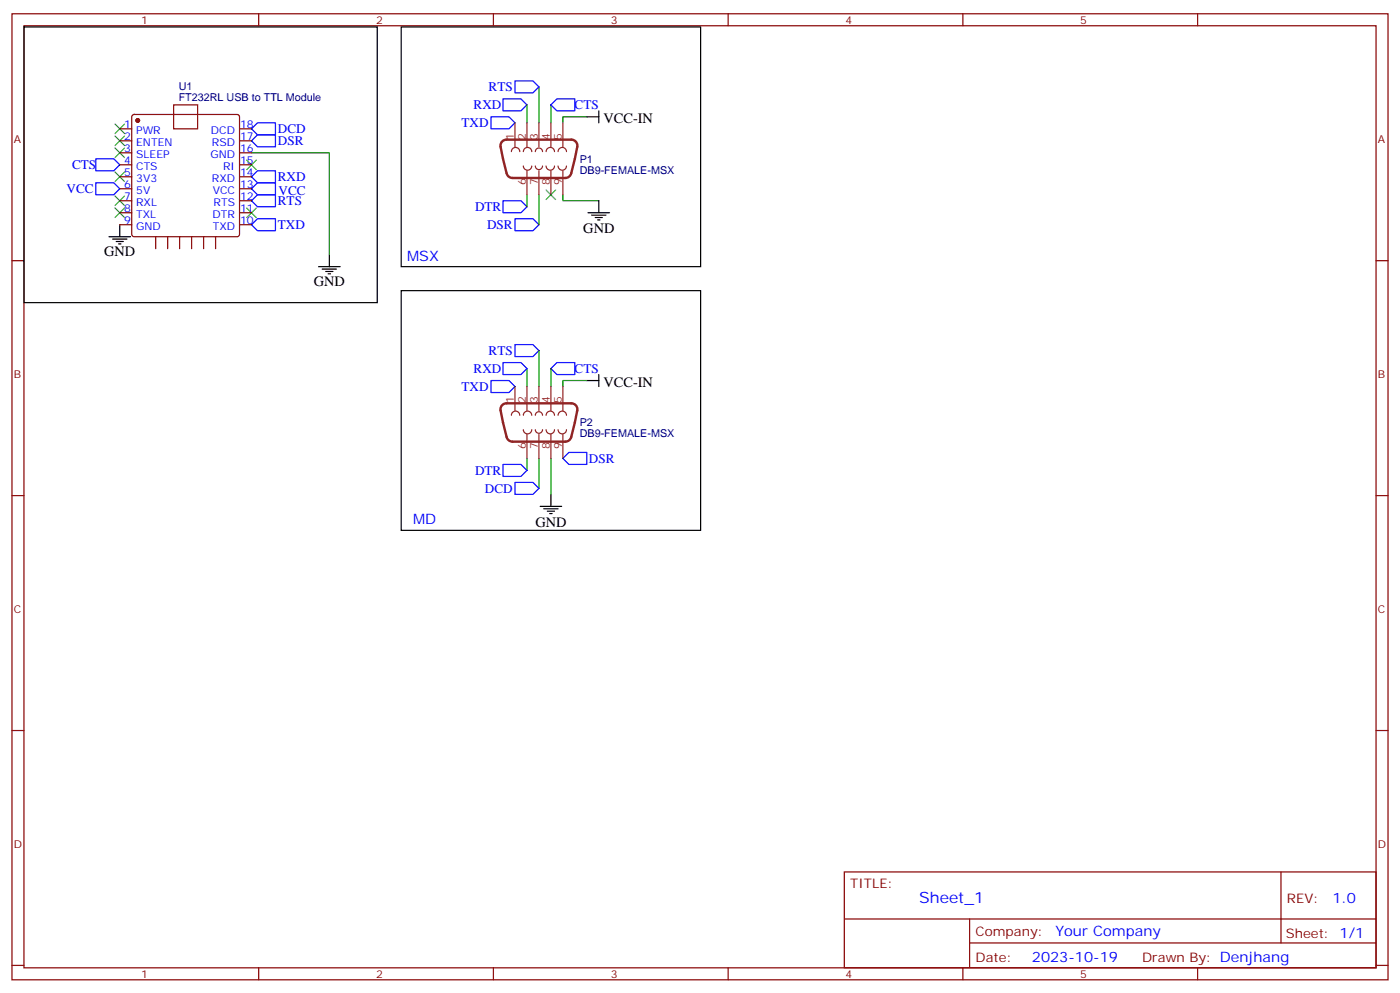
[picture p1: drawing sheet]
<svg xmlns="http://www.w3.org/2000/svg" width="412mm" height="292mm" viewBox="0 0 412 292" stroke-linecap="round" stroke-linejoin="round" font-family="sans-serif">
<g fill="none" stroke="#870000" stroke-width=".35">
<path d="M3.5 4.1h405.4v284.3h-405.4zM7.1 7.6h398.2v277.3h-398.2zM76.2 4.1v3.5M145.3 4.1v3.5M214.5 4.1v3.5M283.6 4.1v3.5M352.8 4.1v3.5M35.3 37.9h3.5M39 33.9l.5-.2h30.3l.5 .2 .3 .5v34.6l-.3 .5-.5 .2h-30.3l-.5-.3-.2-.4v-34.6zM51.2 30.9h7v7h-7zM70.6 37.9h3.5M35.3 41.5h3.5"/>
<path d="M35.3 45h3.5M35.3 48.5h3.5M35.3 52h3.5M35.3 55.6h3.5M35.3 59.1h3.5M70.6 41.5h3.5M70.6 45h3.5M70.6 48.5h3.5M70.6 52h3.5M70.6 55.6h3.5M70.6 59.1h3.5M3.5 76.7h3.6"/>
<path d="M35.3 62.6h3.5M35.3 66.1h3.5M45.9 69.7v3.5M49.4 69.7v3.5M52.9 69.7v3.5M56.4 69.7v3.5M60 69.7v3.5M63.5 69.7v3.5M70.6 62.6h3.5M70.6 66.1h3.5M405.3 76.7h3.6M3.5 145.9h3.6"/>
<path d="M405.3 145.9h3.6M3.5 215h3.6M405.3 215h3.6M248.7 256.6h156.6v28.3h-156.6zM377.3 256.7v20.8M248.7 270.5h156.5M285.6 277.5h119.6M285.6 270.5v14.1M3.5 284.2h3.6M76.2 284.9v3.5M145.3 284.9v3.5M214.5 284.9v3.5"/>
<path d="M283.6 284.9v3.5M352.8 284.9v3.5M405.3 284.2h3.6"/>
</g>
<g fill="none" stroke="#000" stroke-width=".35">
<path d="M7.1 7.9h104v81.2h-104zM118.2 7.9h88.2v70.6h-88.2zM172.9 34.4h3.5M176.4 32.6v3.6M176.4 59.1v3.5M32.1 69.7h6.4M33.2 70.4h4.2M34.2 71.1h2.1M34.9 71.8h.7M35.3 66.1v3.6M93.8 78.5h6.4M94.9 79.2h4.2"/>
<path d="M96 79.9h2.1M97 75v3.5M173.2 62.6h6.4M174.3 63.3h4.2M175.3 64h2.1M176 64.7h.7M96.7 80.6h.7M118.2 85.5h88.2v70.6h-88.2zM172.9 112h3.5M176.4 110.2v3.6M159.1 149h6.4M160.2 149.8h4.2"/>
<path d="M161.2 150.5h2.1M161.9 151.2h.7M162.3 145.5v3.5"/>
</g>
<g fill="none" stroke="#00f" stroke-width=".35">
<path d="M74.1 37.9l1.7-1.7h5.3v3.5h-5.3zM144.6 34.4h5.3l1.8 1.8-1.8 1.7h-5.3zM148.2 29.1h5.3l1.7 1.8-1.7 1.7h-5.3zM151.7 23.8h5.3l1.7 1.8-1.7 1.7h-5.3zM164 29.1h5.3v3.5h-5.3l-1.7-1.7zM28.2 53.8h5.3l1.8 1.8-1.8 1.7h-5.3zM28.2 46.7h5.3l1.8 1.8-1.8 1.8h-5.3zM74.1 52l1.7-1.7h5.3v3.5h-5.3zM74.1 59.1l1.7-1.8h5.3v3.6h-5.3zM74.1 41.5l1.7-1.8h5.3v3.5h-5.3zM75.8 53.8h5.3v3.5h-5.3l-1.7-1.7zM148.2 59.1h5.3l1.7 1.8-1.7 1.7h-5.3z"/>
<path d="M74.1 66.1l1.7-1.7h5.3v3.5h-5.3zM151.7 64.4h5.3l1.7 1.7-1.7 1.8h-5.3zM144.6 112h5.3l1.8 1.8-1.8 1.7h-5.3zM148.2 106.7h5.3l1.7 1.8-1.7 1.7h-5.3zM151.7 101.4h5.3l1.7 1.8-1.7 1.8h-5.3zM162.3 108.5l1.7-1.8h5.3v3.5h-5.3zM148.2 136.7h5.3l1.7 1.8-1.7 1.7h-5.3zM167.6 133.2h5.3v3.5h-5.3l-1.8-1.8zM151.7 142h5.3l1.7 1.8-1.7 1.7h-5.3z"/>
</g>
<g fill="none" stroke="#3c3" stroke-width=".35">
<path d="M33.9 36.5l2.8 2.8M36.7 36.5l-2.8 2.8M33.9 57.7l2.8 2.8M33.9 50.6l2.8 2.8M33.9 43.6l2.8 2.8M33.9 40l2.8 2.9M36.7 57.7l-2.8 2.8M36.7 50.6l-2.8 2.8M36.7 43.6l-2.8 2.8M36.7 40l-2.8 2.9M72.7 47.1l2.8 2.8M75.5 47.1l-2.8 2.8"/>
<path d="M160.9 55.9l2.8 2.8M163.7 55.9l-2.8 2.8M33.9 61.2l2.8 2.8M36.7 61.2l-2.8 2.8M72.7 61.2l2.8 2.8M75.5 61.2l-2.8 2.8"/>
</g>
<g fill="none" stroke="#008700" stroke-width=".35">
<path d="M155.2 30.9v5.3M158.7 25.6v10.6M162.3 30.9v5.3M172.9 34.4h-7.1v1.8M74.1 45h22.9v30M155.2 57.3v3.6M158.7 57.3v8.8M165.8 57.3v1.8h10.6M155.2 108.5v5.3M158.7 103.2v10.6M162.3 108.5v5.3M172.9 112h-7.1v1.8"/>
<path d="M155.2 134.9v3.6M158.7 134.9v8.9M162.3 134.9v10.6"/>
</g>
<circle cx="40.6" cy="35.5" r=".53" fill="#870000" stroke="#870000" stroke-width=".35"/>
<g fill="none" stroke="#8c2424" stroke-width=".35">
<path d="M151.7 36.2v7M155.2 36.2v7M158.7 36.2v7M162.3 36.2v7M165.8 36.2v7M150.6 44.6a1.23 1.23 0 0 1 1.3-1.2 1.23 1.23 0 0 1 1.2 1.2M154.2 44.6a1.23 1.23 0 0 1 1.2-1.2 1.23 1.23 0 0 1 1.2 1.2M154.2 48.9a1.23 1.23 0 0 0 1.2 1.2 1.23 1.23 0 0 0 1.2-1.2M155.2 50.3v7M157.7 44.6a1.06 1.06 0 0 1 1.1-1 1.06 1.06 0 0 1 1 1M157.7 48.9a1.06 1.06 0 0 0 1.1 1 1.06 1.06 0 0 0 1-1M158.7 50.3v7"/>
<path d="M160.9 48.9a1.23 1.23 0 0 0 1.2 1.2 1.23 1.23 0 0 0 1.2-1.2M160.9 44.6a1.23 1.23 0 0 1 1.2-1.2 1.23 1.23 0 0 1 1.2 1.2M162.3 50.3v7M164.4 48.9a1.23 1.23 0 0 0 1.2 1.2 1.23 1.23 0 0 0 1.3-1.2M164.4 44.6a1.23 1.23 0 0 1 1.2-1.2 1.23 1.23 0 0 1 1.3 1.2M165.8 50.3v7M151.7 113.8v7M155.2 113.8v7M158.7 113.8v7M162.3 113.8v7M165.8 113.8v7M150.6 122.2a1.23 1.23 0 0 1 1.3-1.2 1.23 1.23 0 0 1 1.2 1.2"/>
<path d="M154.2 122.2a1.23 1.23 0 0 1 1.2-1.2 1.23 1.23 0 0 1 1.2 1.2M154.2 126.5a1.23 1.23 0 0 0 1.2 1.2 1.23 1.23 0 0 0 1.2-1.2M155.2 127.9v7M157.7 122.2a1.06 1.06 0 0 1 1.1-1 1.06 1.06 0 0 1 1 1M157.7 126.5a1.06 1.06 0 0 0 1.1 1 1.06 1.06 0 0 0 1-1M158.7 127.9v7M160.9 126.5a1.23 1.23 0 0 0 1.2 1.2 1.23 1.23 0 0 0 1.2-1.2M160.9 122.2a1.23 1.23 0 0 1 1.2-1.2 1.23 1.23 0 0 1 1.2 1.2M162.3 127.9v7M164.4 126.5a1.23 1.23 0 0 0 1.2 1.2 1.23 1.23 0 0 0 1.3-1.2M164.4 122.2a1.23 1.23 0 0 1 1.2-1.2 1.23 1.23 0 0 1 1.3 1.2M165.8 127.9v7"/>
</g>
<path d="M148 41.6l1.2-.5h19.1a1.77 1.77 0 0 1 1.7 2.1l-1.7 7.8a1.8 1.8 0 0 1-1.8 1.4h-15.5a1.8 1.8 0 0 1-1.8-1.4l-1.8-8 .1-.6zM148 119.2l1.2-.5h19.1a1.77 1.77 0 0 1 1.7 2.1l-1.7 7.8a1.8 1.8 0 0 1-1.8 1.4h-15.5a1.8 1.8 0 0 1-1.8-1.4l-1.8-8 .1-.6z" fill="none" stroke="#8c2424" stroke-width=".71"/>
<text font-size="4.6" fill="#00f" x="270.8" y="265.7">Sheet_1</text>
<g font-size="4.2">
<text x="177.8" y="36.2">VCC-IN</text>
<text x="171.8" y="68.7">GND</text>
<text x="30.7" y="75.3">GND</text>
<text x="92.4" y="84.1">GND</text>
<text x="177.8" y="113.8">VCC-IN</text>
<text x="157.7" y="155.2">GND</text>
</g>
<g font-size="4.2" fill="#00f">
<text x="119.9" y="76.7">MSX</text>
<text x="121.7" y="154.3">MD</text>
<text x="392.5" y="265.9">1.0</text>
<text x="310.9" y="275.5">Your Company</text>
<text x="304" y="283.3">2023-10-19</text>
</g>
<g font-size="3.9" fill="#00f">
<text x="143.9" y="26.9">RTS</text>
<text x="139.5" y="32.1">RXD</text>
<text x="169.2" y="32.1">CTS</text>
<text x="81.8" y="39.2">DCD</text>
<text x="136" y="37.4">TXD</text>
<text x="81.8" y="42.7">DSR</text>
<text x="21.2" y="49.8">CTS</text>
<text x="81.8" y="53.3">RXD</text>
<text x="19.6" y="56.8">VCC</text>
<text x="82" y="57.3">VCC</text>
<text x="81.8" y="60.4">RTS</text>
<text x="139.9" y="62.1">DTR</text>
<text x="81.8" y="67.4">TXD</text>
<text x="143.5" y="67.4">DSR</text>
<text x="143.9" y="104.5">RTS</text>
<text x="139.5" y="109.7">RXD</text>
<text x="169.2" y="109.7">CTS</text>
<text x="136" y="115">TXD</text>
<text x="173.5" y="136.2">DSR</text>
<text x="139.9" y="139.7">DTR</text>
<text x="142.8" y="145">DCD</text>
</g>
<g font-size="3.9" fill="#800">
<text x="250.5" y="261.2">TITLE:</text>
<text x="379.1" y="265.9">REV:</text>
<text x="287.4" y="275.4">Company:</text>
<text x="378.7" y="276">Sheet: 1/1</text>
<text x="287.4" y="283.1">Date:</text>
<text x="336.4" y="283.2">Drawn By: Denjhang</text>
</g>
<g font-size="3.2" fill="#800">
<text x="41.6" y="7.1">1</text>
<text x="110.8" y="7.1">2</text>
<text x="179.9" y="7.1">3</text>
<text x="249.1" y="7.1">4</text>
<text x="318.2" y="7.1">5</text>
<text x="4.1" y="42.2">A</text>
<text x="405.9" y="42.2">A</text>
<text x="4.1" y="111.3">B</text>
<text x="405.9" y="111.3">B</text>
<text x="4.1" y="180.4">C</text>
<text x="405.9" y="180.4">C</text>
<text x="4.1" y="249.6">D</text>
<text x="405.9" y="249.6">D</text>
<text x="41.6" y="287.9">1</text>
<text x="110.8" y="287.9">2</text>
<text x="179.9" y="287.9">3</text>
<text x="249.1" y="287.9">4</text>
<text x="318.2" y="287.9">5</text>
</g>
<g font-size="3.2" fill="#000080">
<text x="52.6" y="29.8">FT232RL USB to TTL Module</text>
<text x="52.6" y="26.6">U1</text>
<text x="170.8" y="47.9">P1</text>
<text x="170.8" y="51.1">DB9-FEMALE-MSX</text>
<text x="170.8" y="125.5">P2</text>
<text x="170.8" y="128.7">DB9-FEMALE-MSX</text>
</g>
<g font-size="3.2" fill="#00f">
<text x="36.6" y="41.1">2</text>
<text x="36.6" y="37.6">1</text>
<text x="40.1" y="39.3">PWR</text>
<text x="62.1" y="39.3">DCD</text>
<text x="70.7" y="37.6">18</text>
<text x="70.7" y="41.1">17</text>
<text x="36.6" y="44.6">3</text>
<text x="40.1" y="46.4">SLEEP</text>
<text x="40.1" y="42.9">ENTEN</text>
<text x="62" y="46.4">GND</text>
<text x="62.4" y="42.9">RSD</text>
<text x="70.7" y="44.6">16</text>
<text x="36.6" y="51.7">5</text>
<text x="36.6" y="48.2">4</text>
<text x="40.1" y="53.4">3V3</text>
<text x="40.1" y="49.9">CTS</text>
<text x="62.4" y="53.4">RXD</text>
<text x="65.7" y="49.9">RI</text>
<text x="70.7" y="48.2">15</text>
<text x="70.7" y="51.7">14</text>
<text x="36.6" y="58.7">7</text>
<text x="36.6" y="55.2">6</text>
<text x="40.1" y="57">5V</text>
<text x="62.6" y="57">VCC</text>
<text x="70.7" y="55.2">13</text>
<text x="70.7" y="58.7">12</text>
<text x="36.6" y="65.8">9</text>
<text x="36.6" y="62.3">8</text>
<text x="40.1" y="64">TXL</text>
<text x="40.1" y="60.5">RXL</text>
<text x="62.6" y="64">DTR</text>
<text x="62.9" y="60.5">RTS</text>
<text x="70.7" y="62.3">11</text>
<text x="70.7" y="65.8">10</text>
<text x="40.1" y="67.6">GND</text>
<text x="62.7" y="67.6">TXD</text>
</g>
<g font-size="3.2" fill="#8d2323">
<text x="151.3" y="41.1" transform="rotate(-90 151.3 41.1)">1</text>
<text x="154.9" y="41.1" transform="rotate(-90 154.9 41.1)">2</text>
<text x="158.4" y="41.1" transform="rotate(-90 158.4 41.1)">3</text>
<text x="161.9" y="41.1" transform="rotate(-90 161.9 41.1)">4</text>
<text x="165.5" y="41.1" transform="rotate(-90 165.5 41.1)">5</text>
<text x="154.9" y="54.4" transform="rotate(-90 154.9 54.4)">6</text>
<text x="158.4" y="54.4" transform="rotate(-90 158.4 54.4)">7</text>
<text x="161.9" y="54.4" transform="rotate(-90 161.9 54.4)">8</text>
<text x="165.5" y="54.4" transform="rotate(-90 165.5 54.4)">9</text>
<text x="151.3" y="118.7" transform="rotate(-90 151.3 118.7)">1</text>
<text x="154.9" y="118.7" transform="rotate(-90 154.9 118.7)">2</text>
<text x="158.4" y="118.7" transform="rotate(-90 158.4 118.7)">3</text>
<text x="161.9" y="118.7" transform="rotate(-90 161.9 118.7)">4</text>
<text x="165.5" y="118.7" transform="rotate(-90 165.5 118.7)">5</text>
<text x="154.9" y="132" transform="rotate(-90 154.9 132)">6</text>
<text x="158.4" y="132" transform="rotate(-90 158.4 132)">7</text>
<text x="161.9" y="132" transform="rotate(-90 161.9 132)">8</text>
<text x="165.5" y="132" transform="rotate(-90 165.5 132)">9</text>
</g>
</svg>
